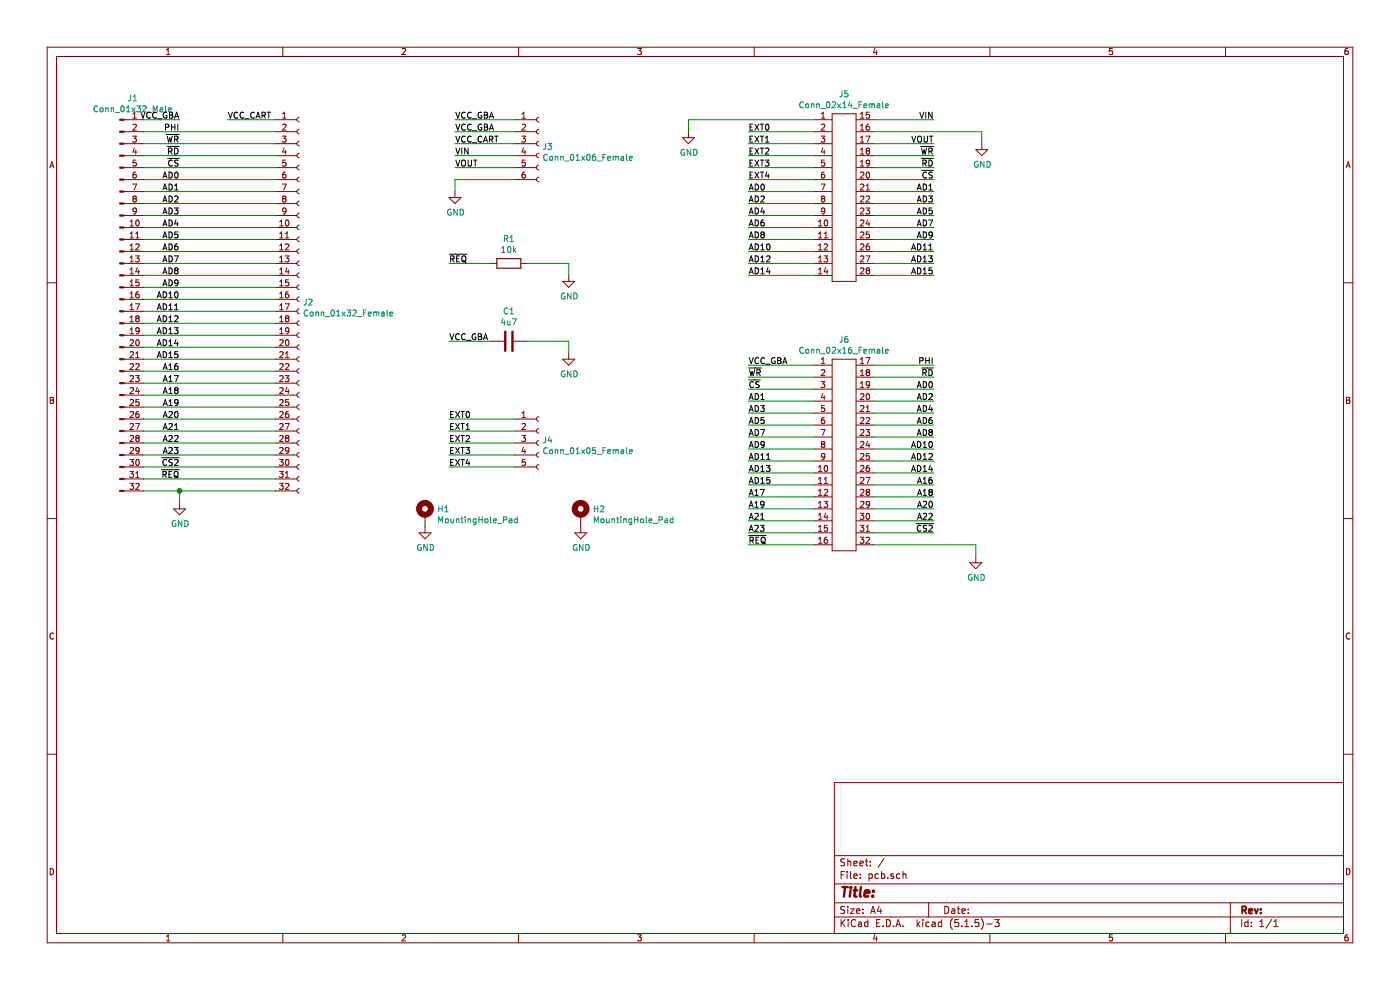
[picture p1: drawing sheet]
EESchema Schematic File Version 4
EELAYER 30 0
EELAYER END
$Descr A4 11693 8268
encoding utf-8
Sheet 1 1
Title ""
Date ""
Rev ""
Comp ""
Comment1 ""
Comment2 ""
Comment3 ""
Comment4 ""
$EndDescr
$Comp
L Connector:Conn_01x32_Male J1
U 1 1
P 1000 2500
F 0 "J1" H 1108 4181 50  0000 C CNN
F 1 "Conn_01x32_Male" H 1108 4090 50  0000 C CNN
F 2 "pcb:GBA" H 1000 2500 50  0001 C CNN
F 3 "~" H 1000 2500 50  0001 C CNN
	1    1000 2500
	1    0    0    -1  
$EndComp
$Comp
L Connector:Conn_01x32_Female J2
U 1 1
P 2500 2500
F 0 "J2" H 2528 2476 50  0000 L CNN
F 1 "Conn_01x32_Female" H 2528 2385 50  0000 L CNN
F 2 "pcb:CART" H 2500 2500 50  0001 C CNN
F 3 "~" H 2500 2500 50  0001 C CNN
	1    2500 2500
	1    0    0    -1  
$EndComp
$Comp
L power:GND #PWR01
U 1 1
P 1500 4200
F 0 "#PWR01" H 1500 3950 50  0001 C CNN
F 1 "GND" H 1505 4027 50  0000 C CNN
F 2 "" H 1500 4200 50  0001 C CNN
F 3 "" H 1500 4200 50  0001 C CNN
	1    1500 4200
	1    0    0    -1  
$EndComp
Wire Wire Line
	1200 1000 1500 1000
Wire Wire Line
	1200 4100 1500 4100
Wire Wire Line
	1500 4100 1500 4200
Text Label 1500 4000 2    50   ~ 0
~REQ
Text Label 1500 1100 2    50   ~ 0
PHI
Text Label 1500 1200 2    50   ~ 0
~WR
Text Label 1500 1300 2    50   ~ 0
~RD
Text Label 1500 1400 2    50   ~ 0
~CS
Text Label 1500 1500 2    50   ~ 0
AD0
Text Label 1500 1600 2    50   ~ 0
AD1
Text Label 1500 1700 2    50   ~ 0
AD2
Text Label 1500 1800 2    50   ~ 0
AD3
Text Label 1500 1900 2    50   ~ 0
AD4
Text Label 1500 2000 2    50   ~ 0
AD5
Text Label 1500 2100 2    50   ~ 0
AD6
Text Label 1500 2200 2    50   ~ 0
AD7
Text Label 1500 2300 2    50   ~ 0
AD8
Text Label 1500 2400 2    50   ~ 0
AD9
Text Label 1500 2500 2    50   ~ 0
AD10
Text Label 1500 2600 2    50   ~ 0
AD11
Text Label 1500 2700 2    50   ~ 0
AD12
Text Label 1500 2800 2    50   ~ 0
AD13
Text Label 1500 2900 2    50   ~ 0
AD14
Text Label 1500 3000 2    50   ~ 0
AD15
Text Label 1500 3100 2    50   ~ 0
A16
Text Label 1500 3200 2    50   ~ 0
A17
Text Label 1500 3300 2    50   ~ 0
A18
Text Label 1500 3400 2    50   ~ 0
A19
Text Label 1500 3500 2    50   ~ 0
A20
Text Label 1500 3600 2    50   ~ 0
A21
Text Label 1500 3700 2    50   ~ 0
A22
Text Label 1500 3800 2    50   ~ 0
A23
Text Label 1500 3900 2    50   ~ 0
~CS2
Wire Wire Line
	1200 1100 2300 1100
Wire Wire Line
	1200 1200 2300 1200
Wire Wire Line
	1200 1300 2300 1300
Wire Wire Line
	1200 1400 2300 1400
Wire Wire Line
	1200 1500 2300 1500
Wire Wire Line
	1200 1600 2300 1600
Wire Wire Line
	1200 1700 2300 1700
Wire Wire Line
	1200 1800 2300 1800
Wire Wire Line
	1200 1900 2300 1900
Wire Wire Line
	1200 2000 2300 2000
Wire Wire Line
	1200 2100 2300 2100
Wire Wire Line
	1200 2200 2300 2200
Wire Wire Line
	1200 2300 2300 2300
Wire Wire Line
	1200 2400 2300 2400
Wire Wire Line
	1200 2500 2300 2500
Wire Wire Line
	1200 2600 2300 2600
Wire Wire Line
	1200 2700 2300 2700
Wire Wire Line
	1200 2800 2300 2800
Wire Wire Line
	1200 2900 2300 2900
Wire Wire Line
	1200 3000 2300 3000
Wire Wire Line
	1200 3100 2300 3100
Wire Wire Line
	1200 3200 2300 3200
Wire Wire Line
	1200 3300 2300 3300
Wire Wire Line
	1200 3400 2300 3400
Wire Wire Line
	1200 3500 2300 3500
Wire Wire Line
	1200 3600 2300 3600
Wire Wire Line
	1200 3700 2300 3700
Wire Wire Line
	1200 3800 2300 3800
Wire Wire Line
	1200 3900 2300 3900
Wire Wire Line
	1200 4000 2300 4000
Wire Wire Line
	2300 4100 1500 4100
Connection ~ 1500 4100
Text Label 3750 2200 0    50   ~ 0
~REQ
$Comp
L Device:R R1
U 1 1
P 4250 2200
F 0 "R1" V 4043 2200 50  0000 C CNN
F 1 "10k" V 4134 2200 50  0000 C CNN
F 2 "Resistor_SMD:R_0805_2012Metric_Pad1.15x1.40mm_HandSolder" V 4180 2200 50  0001 C CNN
F 3 "~" H 4250 2200 50  0001 C CNN
	1    4250 2200
	0    1    1    0   
$EndComp
Text Label 1500 1000 2    50   ~ 0
VCC_GBA
Text Label 1900 1000 0    50   ~ 0
VCC_CART
Wire Wire Line
	1900 1000 2300 1000
Wire Wire Line
	3750 2200 4100 2200
Wire Wire Line
	4400 2200 4750 2200
Text Label 3800 1100 0    50   ~ 0
VCC_GBA
Text Label 3800 1200 0    50   ~ 0
VCC_CART
Text Label 3800 1300 0    50   ~ 0
VIN
Text Label 3800 1400 0    50   ~ 0
VOUT
Text Label 3800 1000 0    50   ~ 0
VCC_GBA
$Comp
L power:GND #PWR02
U 1 1
P 3800 1600
F 0 "#PWR02" H 3800 1350 50  0001 C CNN
F 1 "GND" H 3805 1427 50  0000 C CNN
F 2 "" H 3800 1600 50  0001 C CNN
F 3 "" H 3800 1600 50  0001 C CNN
	1    3800 1600
	1    0    0    -1  
$EndComp
$Comp
L Connector:Conn_01x06_Female J3
U 1 1
P 4500 1200
F 0 "J3" H 4528 1176 50  0000 L CNN
F 1 "Conn_01x06_Female" H 4528 1085 50  0000 L CNN
F 2 "pcb:PinHeader_Power" H 4500 1200 50  0001 C CNN
F 3 "~" H 4500 1200 50  0001 C CNN
	1    4500 1200
	1    0    0    -1  
$EndComp
Wire Wire Line
	3800 1000 4300 1000
Wire Wire Line
	4300 1100 3800 1100
Wire Wire Line
	3800 1200 4300 1200
Wire Wire Line
	4300 1300 3800 1300
Wire Wire Line
	3800 1400 4300 1400
Wire Wire Line
	4300 1500 3800 1500
$Comp
L power:GND #PWR03
U 1 1
P 4750 2300
F 0 "#PWR03" H 4750 2050 50  0001 C CNN
F 1 "GND" H 4755 2127 50  0000 C CNN
F 2 "" H 4750 2300 50  0001 C CNN
F 3 "" H 4750 2300 50  0001 C CNN
	1    4750 2300
	1    0    0    -1  
$EndComp
Wire Wire Line
	4750 2300 4750 2200
Wire Wire Line
	3800 1500 3800 1600
$Comp
L power:GND #PWR05
U 1 1
P 5750 1100
F 0 "#PWR05" H 5750 850 50  0001 C CNN
F 1 "GND" H 5755 927 50  0000 C CNN
F 2 "" H 5750 1100 50  0001 C CNN
F 3 "" H 5750 1100 50  0001 C CNN
	1    5750 1100
	1    0    0    -1  
$EndComp
Wire Wire Line
	6800 1000 5750 1000
Wire Wire Line
	5750 1000 5750 1100
Text Label 7800 1300 2    50   ~ 0
~WR
Text Label 7800 1400 2    50   ~ 0
~RD
Text Label 7800 1500 2    50   ~ 0
~CS
Text Label 7800 1600 2    50   ~ 0
AD1
Text Label 7800 1700 2    50   ~ 0
AD3
Text Label 7800 1800 2    50   ~ 0
AD5
Text Label 7800 1900 2    50   ~ 0
AD7
Text Label 7800 2000 2    50   ~ 0
AD9
Text Label 7800 1000 2    50   ~ 0
VIN
Text Label 7800 1200 2    50   ~ 0
VOUT
Text Label 7800 2100 2    50   ~ 0
AD11
Text Label 7800 2200 2    50   ~ 0
AD13
Text Label 7800 2300 2    50   ~ 0
AD15
$Comp
L power:GND #PWR07
U 1 1
P 8200 1200
F 0 "#PWR07" H 8200 950 50  0001 C CNN
F 1 "GND" H 8205 1027 50  0000 C CNN
F 2 "" H 8200 1200 50  0001 C CNN
F 3 "" H 8200 1200 50  0001 C CNN
	1    8200 1200
	1    0    0    -1  
$EndComp
Text Label 6250 1900 0    50   ~ 0
AD6
Text Label 6250 2000 0    50   ~ 0
AD8
Text Label 6250 2100 0    50   ~ 0
AD10
Text Label 6250 2200 0    50   ~ 0
AD12
Text Label 6250 2300 0    50   ~ 0
AD14
Text Label 6250 1800 0    50   ~ 0
AD4
Text Label 6250 1700 0    50   ~ 0
AD2
Text Label 6250 1600 0    50   ~ 0
AD0
Text Label 6250 1500 0    50   ~ 0
EXT4
Text Label 6250 1400 0    50   ~ 0
EXT3
Text Label 6250 1300 0    50   ~ 0
EXT2
Text Label 6250 1200 0    50   ~ 0
EXT1
Text Label 6250 1100 0    50   ~ 0
EXT0
Wire Wire Line
	6800 1100 6250 1100
Wire Wire Line
	6250 1200 6800 1200
Wire Wire Line
	6800 1300 6250 1300
Wire Wire Line
	6250 1400 6800 1400
Wire Wire Line
	6800 1500 6250 1500
Wire Wire Line
	6250 1600 6800 1600
Wire Wire Line
	6800 1700 6250 1700
Wire Wire Line
	6250 1800 6800 1800
Wire Wire Line
	6800 1900 6250 1900
Wire Wire Line
	6250 2000 6800 2000
Wire Wire Line
	6800 2100 6250 2100
Wire Wire Line
	6250 2200 6800 2200
Wire Wire Line
	6800 2300 6250 2300
$Comp
L Device:C C1
U 1 1
P 4250 2850
F 0 "C1" V 3998 2850 50  0000 C CNN
F 1 "4u7" V 4089 2850 50  0000 C CNN
F 2 "Capacitor_SMD:C_0805_2012Metric_Pad1.15x1.40mm_HandSolder" H 4288 2700 50  0001 C CNN
F 3 "~" H 4250 2850 50  0001 C CNN
	1    4250 2850
	0    1    1    0   
$EndComp
Text Label 3750 2850 0    50   ~ 0
VCC_GBA
$Comp
L power:GND #PWR04
U 1 1
P 4750 2950
F 0 "#PWR04" H 4750 2700 50  0001 C CNN
F 1 "GND" H 4755 2777 50  0000 C CNN
F 2 "" H 4750 2950 50  0001 C CNN
F 3 "" H 4750 2950 50  0001 C CNN
	1    4750 2950
	1    0    0    -1  
$EndComp
Wire Wire Line
	3750 2850 4100 2850
Wire Wire Line
	4750 2850 4750 2950
Wire Wire Line
	4400 2850 4750 2850
Wire Wire Line
	7800 2300 7300 2300
Wire Wire Line
	7300 2200 7800 2200
Wire Wire Line
	7300 2100 7800 2100
Wire Wire Line
	7800 2000 7300 2000
Wire Wire Line
	7300 1900 7800 1900
Wire Wire Line
	7800 1800 7300 1800
Wire Wire Line
	7300 1700 7800 1700
Wire Wire Line
	7800 1600 7300 1600
Wire Wire Line
	7300 1500 7800 1500
Wire Wire Line
	7800 1400 7300 1400
Wire Wire Line
	7300 1300 7800 1300
Wire Wire Line
	7800 1200 7300 1200
Wire Wire Line
	7300 1000 7800 1000
Wire Wire Line
	7300 1100 8200 1100
Wire Wire Line
	8200 1100 8200 1200
Text Label 6250 3050 0    50   ~ 0
VCC_GBA
Text Label 6250 3150 0    50   ~ 0
~WR
Text Label 6250 3250 0    50   ~ 0
~CS
Text Label 6250 3350 0    50   ~ 0
AD1
Text Label 6250 3450 0    50   ~ 0
AD3
Text Label 6250 3550 0    50   ~ 0
AD5
Text Label 6250 3650 0    50   ~ 0
AD7
Text Label 6250 3750 0    50   ~ 0
AD9
Text Label 6250 3850 0    50   ~ 0
AD11
Text Label 6250 3950 0    50   ~ 0
AD13
Text Label 6250 4050 0    50   ~ 0
AD15
Text Label 6250 4150 0    50   ~ 0
A17
Text Label 6250 4250 0    50   ~ 0
A19
Text Label 6250 4350 0    50   ~ 0
A21
Text Label 6250 4450 0    50   ~ 0
A23
Text Label 6250 4550 0    50   ~ 0
~REQ
Text Label 7800 3050 2    50   ~ 0
PHI
Text Label 7800 3150 2    50   ~ 0
~RD
Text Label 7800 3250 2    50   ~ 0
AD0
Text Label 7800 3350 2    50   ~ 0
AD2
Text Label 7800 3450 2    50   ~ 0
AD4
Text Label 7800 3550 2    50   ~ 0
AD6
Text Label 7800 3650 2    50   ~ 0
AD8
Text Label 7800 3750 2    50   ~ 0
AD10
Text Label 7800 3850 2    50   ~ 0
AD12
Text Label 7800 3950 2    50   ~ 0
AD14
Text Label 7800 4050 2    50   ~ 0
A16
Text Label 7800 4150 2    50   ~ 0
A18
Text Label 7800 4250 2    50   ~ 0
A20
Text Label 7800 4350 2    50   ~ 0
A22
Text Label 7800 4450 2    50   ~ 0
~CS2
Wire Wire Line
	6250 3050 6800 3050
Wire Wire Line
	6800 3150 6250 3150
Wire Wire Line
	6250 3250 6800 3250
Wire Wire Line
	6800 3350 6250 3350
Wire Wire Line
	6250 3450 6800 3450
Wire Wire Line
	6800 3550 6250 3550
Wire Wire Line
	6250 3650 6800 3650
Wire Wire Line
	6800 3750 6250 3750
Wire Wire Line
	6250 3850 6800 3850
Wire Wire Line
	6800 3950 6250 3950
Wire Wire Line
	6250 4050 6800 4050
Wire Wire Line
	6800 4150 6250 4150
Wire Wire Line
	6250 4250 6800 4250
Wire Wire Line
	6800 4350 6250 4350
Wire Wire Line
	6250 4450 6800 4450
Wire Wire Line
	6800 4550 6250 4550
Wire Wire Line
	7800 4450 7300 4450
Wire Wire Line
	7300 4350 7800 4350
Wire Wire Line
	7800 4250 7300 4250
Wire Wire Line
	7300 4150 7800 4150
Wire Wire Line
	7800 4050 7300 4050
Wire Wire Line
	7300 3950 7800 3950
Wire Wire Line
	7800 3850 7300 3850
Wire Wire Line
	7300 3750 7800 3750
Wire Wire Line
	7800 3650 7300 3650
Wire Wire Line
	7300 3550 7800 3550
Wire Wire Line
	7800 3450 7300 3450
Wire Wire Line
	7300 3350 7800 3350
Wire Wire Line
	7800 3250 7300 3250
Wire Wire Line
	7300 3150 7800 3150
Wire Wire Line
	7800 3050 7300 3050
$Comp
L power:GND #PWR06
U 1 1
P 8150 4650
F 0 "#PWR06" H 8150 4400 50  0001 C CNN
F 1 "GND" H 8155 4477 50  0000 C CNN
F 2 "" H 8150 4650 50  0001 C CNN
F 3 "" H 8150 4650 50  0001 C CNN
	1    8150 4650
	1    0    0    -1  
$EndComp
Wire Wire Line
	8150 4550 8150 4650
Wire Wire Line
	7300 4550 8150 4550
$Comp
L pcb:Conn_02x14_Female J5
U 1 1
P 7050 1650
F 0 "J5" H 7050 2515 50  0000 C CNN
F 1 "Conn_02x14_Female" H 7050 2424 50  0000 C CNN
F 2 "pcb:PinHeader_TinyFPGA_BX" H 7050 2450 50  0001 C CNN
F 3 "" H 7050 2450 50  0001 C CNN
	1    7050 1650
	1    0    0    -1  
$EndComp
$Comp
L pcb:Conn_02x16_Female J6
U 1 1
P 7050 3700
F 0 "J6" H 7050 4565 50  0000 C CNN
F 1 "Conn_02x16_Female" H 7050 4474 50  0000 C CNN
F 2 "pcb:PinHeader_Secondary" H 7050 4500 50  0001 C CNN
F 3 "" H 7050 4500 50  0001 C CNN
	1    7050 3700
	1    0    0    -1  
$EndComp
$Comp
L Connector:Conn_01x05_Female J4
U 1 1
P 4500 3700
F 0 "J4" H 4528 3726 50  0000 L CNN
F 1 "Conn_01x05_Female" H 4528 3635 50  0000 L CNN
F 2 "pcb:PinHeader_Extra" H 4500 3700 50  0001 C CNN
F 3 "~" H 4500 3700 50  0001 C CNN
	1    4500 3700
	1    0    0    -1  
$EndComp
Text Label 3750 3900 0    50   ~ 0
EXT4
Text Label 3750 3800 0    50   ~ 0
EXT3
Text Label 3750 3700 0    50   ~ 0
EXT2
Text Label 3750 3600 0    50   ~ 0
EXT1
Text Label 3750 3500 0    50   ~ 0
EXT0
Wire Wire Line
	4300 3500 3750 3500
Wire Wire Line
	3750 3600 4300 3600
Wire Wire Line
	4300 3700 3750 3700
Wire Wire Line
	3750 3800 4300 3800
Wire Wire Line
	3750 3900 4300 3900
$Comp
L Mechanical:MountingHole_Pad H1
U 1 1
P 3550 4300
F 0 "H1" H 3650 4349 50  0000 L CNN
F 1 "MountingHole_Pad" H 3650 4258 50  0000 L CNN
F 2 "MountingHole:MountingHole_3.2mm_M3_Pad" H 3550 4300 50  0001 C CNN
F 3 "~" H 3550 4300 50  0001 C CNN
	1    3550 4300
	1    0    0    -1  
$EndComp
$Comp
L power:GND #PWR0101
U 1 1
P 3550 4400
F 0 "#PWR0101" H 3550 4150 50  0001 C CNN
F 1 "GND" H 3555 4227 50  0000 C CNN
F 2 "" H 3550 4400 50  0001 C CNN
F 3 "" H 3550 4400 50  0001 C CNN
	1    3550 4400
	1    0    0    -1  
$EndComp
$Comp
L Mechanical:MountingHole_Pad H2
U 1 1
P 4850 4300
F 0 "H2" H 4950 4349 50  0000 L CNN
F 1 "MountingHole_Pad" H 4950 4258 50  0000 L CNN
F 2 "MountingHole:MountingHole_3.2mm_M3_Pad" H 4850 4300 50  0001 C CNN
F 3 "~" H 4850 4300 50  0001 C CNN
	1    4850 4300
	1    0    0    -1  
$EndComp
$Comp
L power:GND #PWR0102
U 1 1
P 4850 4400
F 0 "#PWR0102" H 4850 4150 50  0001 C CNN
F 1 "GND" H 4855 4227 50  0000 C CNN
F 2 "" H 4850 4400 50  0001 C CNN
F 3 "" H 4850 4400 50  0001 C CNN
	1    4850 4400
	1    0    0    -1  
$EndComp
$EndSCHEMATC
